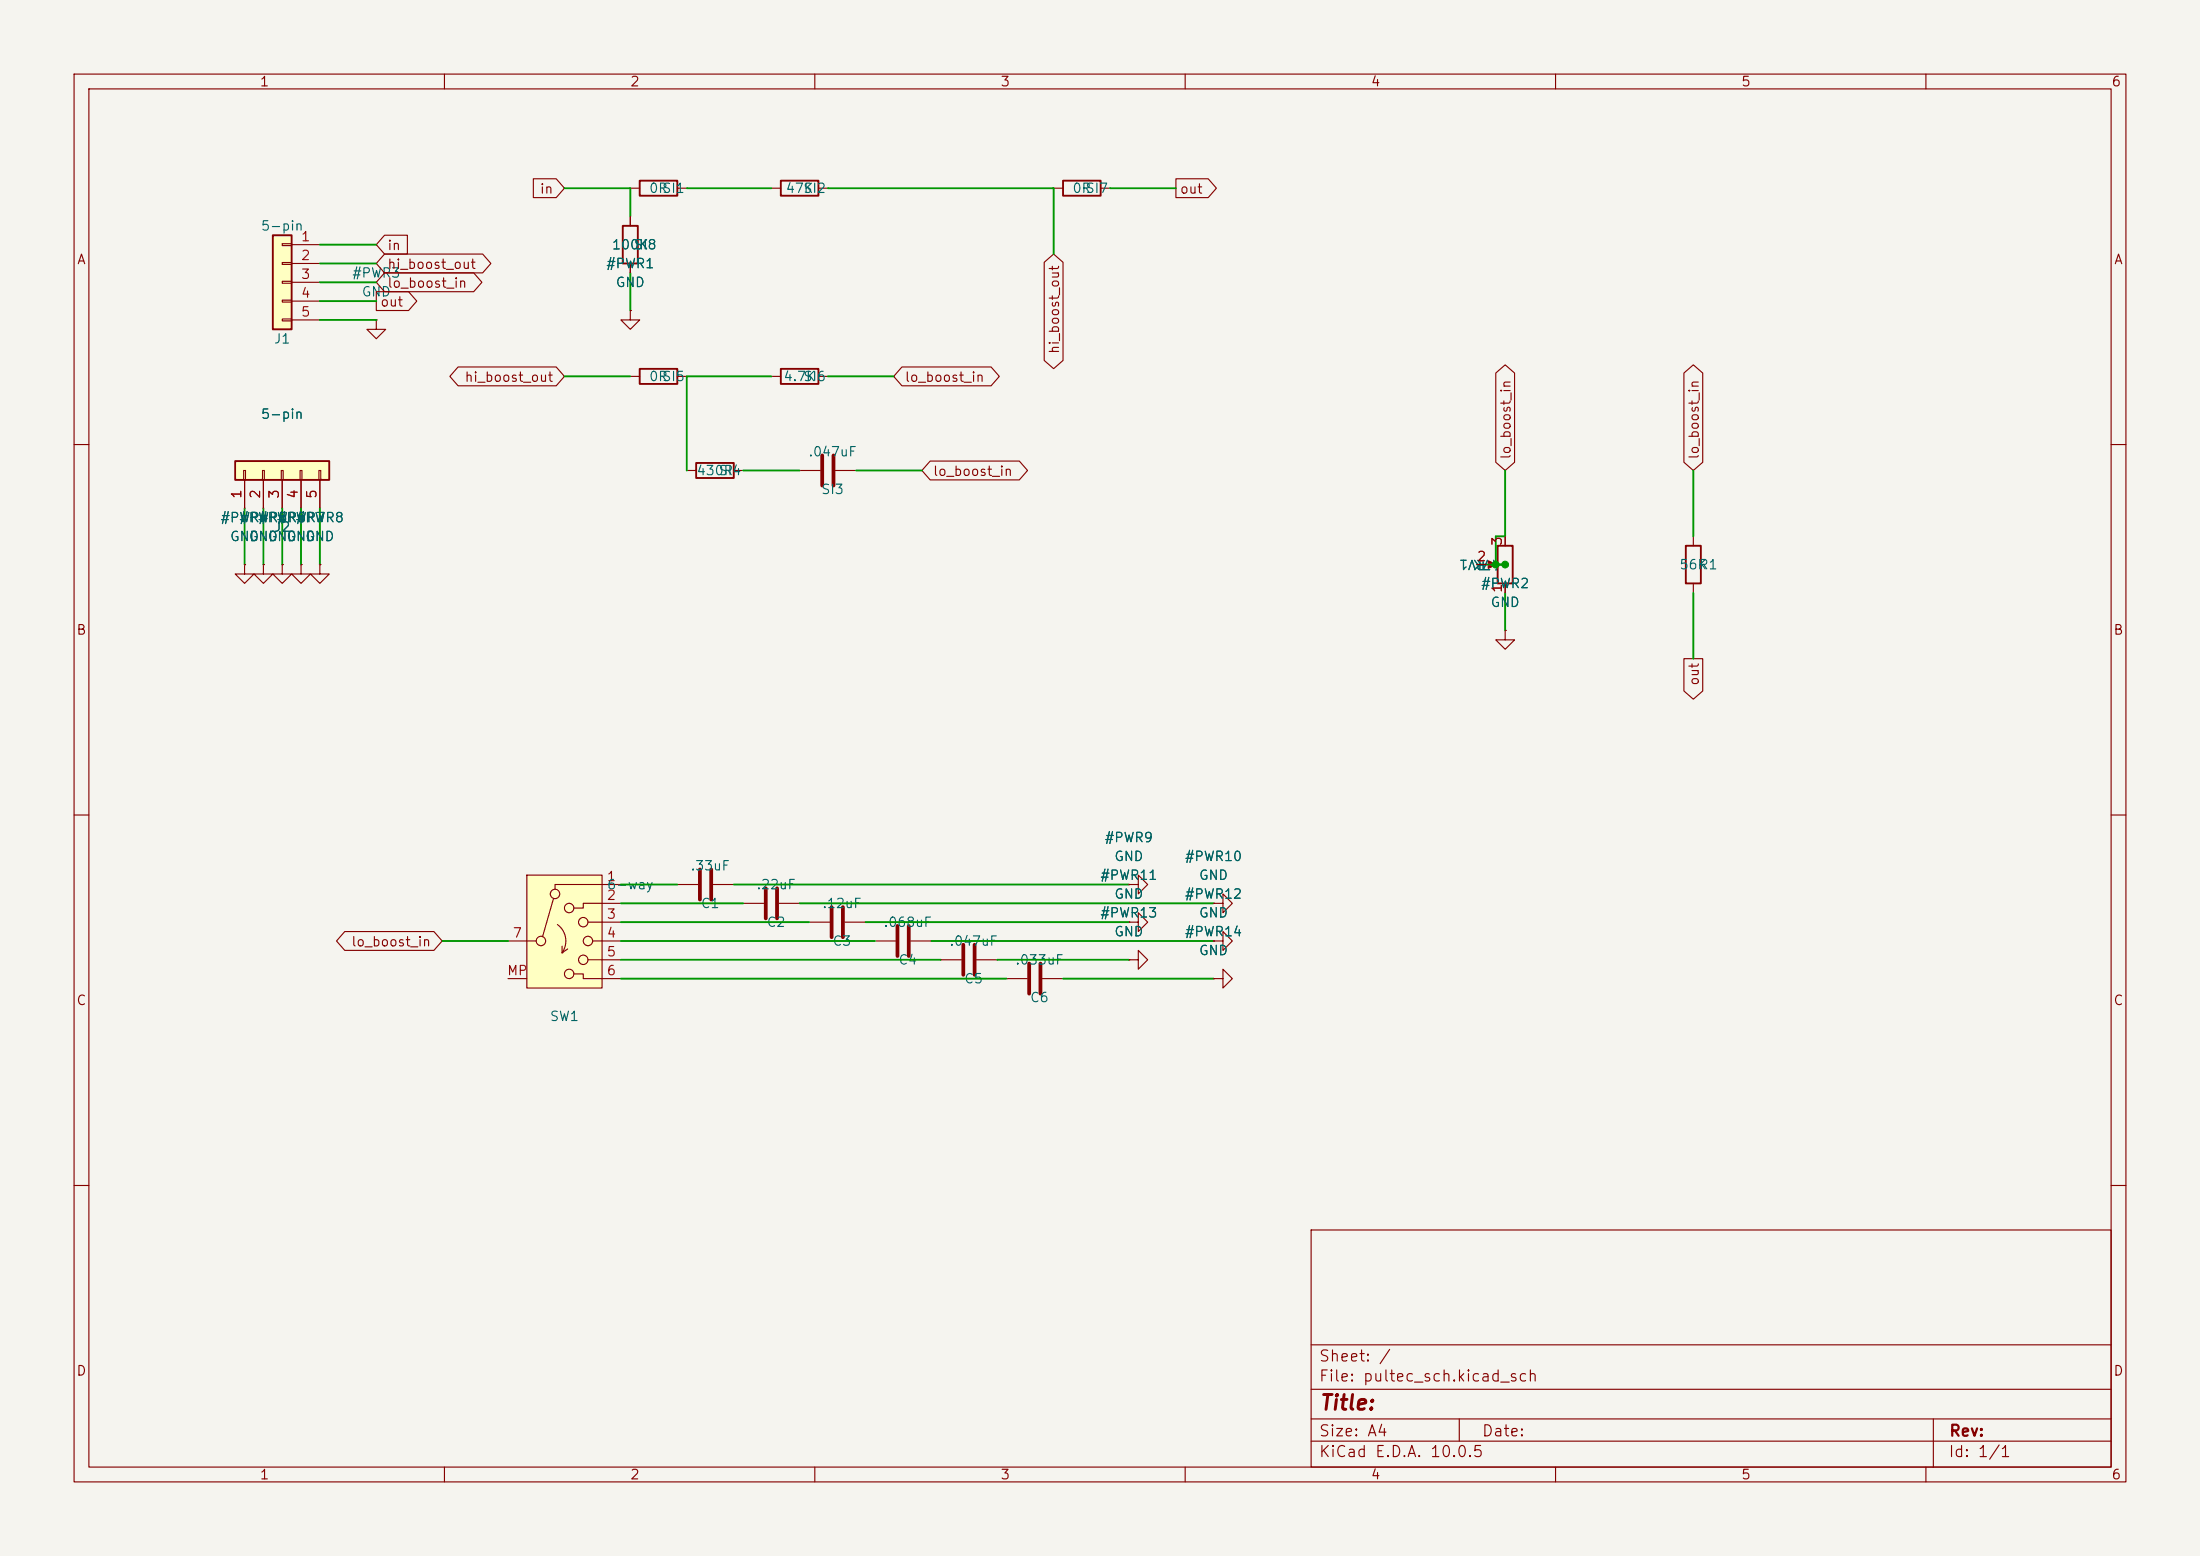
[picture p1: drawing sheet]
<svg xmlns="http://www.w3.org/2000/svg" width="297mm" height="210mm" viewBox="0 0 297 210" stroke-linecap="round" stroke-linejoin="round" font-family="sans-serif">
<path d="M0 0h297v210h-297z" fill="#f5f4ef" stroke="#f5f4ef" stroke-width=".14"/>
<g fill="none" stroke="#840000" stroke-width=".15">
<path d="M10 10h277v190h-277zM12 12h273v186h-273zM60 10v2M110 10v2M160 10v2M210 10v2M260 10v2M85.1 25.4h1.3M91.4 25.4h1.3M104.1 25.4h1.3M110.5 25.4h1.3M104.1 50.8h1.3"/>
<path d="M110.5 50.8h1.3M10 60h2M33 76.2v1.3h1.3l-1.3 1.2-1.3-1.2h1.3M33 76.2h.1M35.6 76.2v1.3h1.2l-1.2 1.2-1.3-1.2h1.3M35.6 76.2h.1M38.1 76.2v1.3h1.3l-1.3 1.2-1.3-1.2h1.3M38.1 76.2h.1M285 60h2M203.2 85.1v1.3h1.3l-1.3 1.2-1.3-1.2h1.3M203.2 85.1h.1M10 110h2"/>
<path d="M285 110h2M100.3 121.9h2.8M105.2 121.9h2.7M109.2 124.5h2.8M114 124.5h2.8M118.1 127h2.8M122.9 127h2.8M10 160h2M177 166h108v32h-108zM285 160h2M60 198v2M110 198v2"/>
<path d="M160 198v2M177 194.5h108M177 191.5h108M177 187.5h108M177 181.5h108M197 191.5v3M210 198v2M260 198v2M261 191.5v6.5"/>
</g>
<path d="M86.4 24.4h5v2h-5zM105.4 24.4h5.1v2h-5.1zM105.4 49.8h5.1v2h-5.1z" fill="none" stroke="#840000" stroke-width=".25"/>
<path d="M103.4 119.9v4.1M104.9 119.9v4.1M112.3 122.4v4.1M113.8 122.4v4.1M121.2 125v4M122.7 125v4" fill="none" stroke="#840000" stroke-width=".51"/>
<path d="M31.7 62.2h12.7v2.6h-12.7z" fill="#ffffc2"/>
<path d="M31.7 62.2h12.7v2.6h-12.7z" fill="none" stroke="#840000" stroke-width=".25"/>
<path d="M32.9 63.5h.2v1.3h-.2zM33 64.8v3.8M35.4 63.5h.3v1.3h-.3zM35.6 64.8v3.8M38 63.5h.2v1.3h-.2zM38.1 64.8v3.8M40.5 63.5h.3v1.3h-.3zM40.6 64.8v3.8M43.1 63.5h.2v1.3h-.2zM43.2 64.8v3.8M91.4 119.4h2.8M96.3 119.4h2.8" fill="none" stroke="#840000" stroke-width=".15"/>
<path d="M94.5 117.3v4.1M96 117.3v4.1" fill="none" stroke="#840000" stroke-width=".51"/>
<path d="M36.8 31.8h2.6v12.7h-2.6z" fill="#ffffc2"/>
<path d="M36.8 31.8h2.6v12.7h-2.6zM84.1 30.5h2v5.1h-2zM86.4 49.8h5v2h-5zM94 62.5h5.1v2h-5.1z" fill="none" stroke="#840000" stroke-width=".25"/>
<g fill="none" stroke="#840000" stroke-width=".15">
<path d="M38.1 32.9h1.3v.2h-1.3zM38.1 35.4h1.3v.3h-1.3zM38.1 38h1.3v.2h-1.3zM39.4 33h3.8M39.4 35.6h3.8M39.4 38.1h3.8M85.1 29.2v1.3M85.1 35.6v1.2M38.1 40.5h1.3v.3h-1.3zM38.1 43.1h1.3v.2h-1.3zM39.4 40.6h3.8M39.4 43.2h3.8"/>
<path d="M50.8 43.2v1.3h1.3l-1.3 1.2-1.3-1.2h1.3M50.8 43.2h.1M85.1 41.9v1.3h1.3l-1.3 1.3-1.3-1.3h1.3M85.1 41.9h.1M85.1 50.8h1.3M91.4 50.8h1.3M92.7 63.5h1.3M99.1 63.5h1.2M152.4 119.4h1.3v-1.3l1.2 1.3-1.2 1.3v-1.3M152.4 119.4h.1M135.9 132.1h2.8M140.7 132.1h2.8"/>
<path d="M152.4 129.5h1.3v-1.2l1.2 1.2-1.2 1.3v-1.3M152.4 129.5h.1M152.4 124.5h1.3v-1.3l1.2 1.3-1.2 1.2v-1.2M152.4 124.5h.1M163.8 127h1.3v-1.3l1.3 1.3-1.3 1.3v-1.3M163.8 127h.1M163.8 132.1h1.3v-1.3l1.3 1.3-1.3 1.3v-1.3M163.8 132.1h.1M163.8 121.9h1.3v-1.2l1.3 1.2-1.3 1.3v-1.3M163.8 121.9h.1"/>
</g>
<path d="M138.9 130v4.1M140.5 130v4.1" fill="none" stroke="#840000" stroke-width=".51"/>
<path d="M71.1 118.1h10.2v15.3h-10.2z" fill="#ffffc2"/>
<g fill="none" stroke="#840000" stroke-width=".15">
<path d="M50.8 39.4h4.4l1.1 1.2-1.1 1.3h-4.4zM51.9 31.7h3.1v2.6h-3.1l-1.1-1.3zM51.9 34.3h13.3l1.1 1.3-1.1 1.2h-13.3l-1.1-1.2zM51.9 36.8h12l1.2 1.3-1.2 1.3h-12l-1.1-1.3zM72 24.1h3.1l1.1 1.3-1.1 1.3h-3.1zM85.1 29.2v1.3M85.1 35.6v1.2M141 35.4l1.2-1.1 1.3 1.1v13.2l-1.3 1.2-1.2-1.2zM142.2 25.4h1.3M148.6 25.4h1.3M158.7 24.1h4.4l1.1 1.3-1.1 1.3h-4.4zM61.8 49.5h13.3l1.1 1.3-1.1 1.3h-13.3l-1.1-1.3z"/>
<path d="M85.1 41.9h.1M121.8 49.5h12l1.1 1.3-1.1 1.3h-12l-1.2-1.3zM201.9 50.4l1.3-1.2 1.3 1.2v12l-1.3 1.1-1.3-1.1zM227.3 50.4l1.3-1.2 1.3 1.2v12l-1.3 1.1-1.3-1.1zM33 76.2h.1M33 64.8v3.8M35.6 76.2h.1M35.6 64.8v3.8M38.1 76.2h.1M38.1 64.8v3.8M40.6 76.2v1.3h1.3l-1.3 1.2-1.2-1.2h1.2M40.6 76.2h.1"/>
<path d="M40.6 64.8v3.8M43.2 76.2v1.3h1.2l-1.2 1.2-1.3-1.2h1.3M43.2 76.2h.1M43.2 64.8v3.8M107.9 63.5h2.8M112.8 63.5h2.8M125.6 62.2h12l1.1 1.3-1.1 1.3h-12l-1.1-1.3zM199.4 76.2h2.3M203.2 72.4v1.3M203.2 78.7v1.3M228.6 72.4v1.3M228.6 78.7v1.3"/>
<path d="M203.2 85.1h.1M227.3 88.9h2.6v4.4l-1.3 1.1-1.3-1.1zM71.1 118.1h10.2v15.3h-10.2zM83.8 119.4h-8.9v.6M152.4 119.4h.1M46.5 125.7h12.1l1.1 1.3-1.1 1.3h-12.1l-1.1-1.3zM68.6 127h3.8M68.6 132.1h2.5M74.7 121.3l-1.4 5.1M75.2 124.8a2.73 2.73 0 0 1 .7 3.8M75.9 128.6h.1M75.9 127.7v.9"/>
<path d="M76.6 128.1l-.7 .5M77.5 131.4h1.2v.7h5.1M79.4 124.5h4.4M79.4 129.5h4.4M80 127h3.8M83.8 121.9h-5.1v.7h-1.2M127 129.5h2.8M131.8 129.5h2.8M152.4 124.5h.1M152.4 129.5h.1M163.8 121.9h.1M163.8 132.1h.1"/>
<path d="M163.8 127h.1"/>
<circle cx="73" cy="127" r=".63"/>
<circle cx="74.9" cy="120.6" r=".63"/>
<circle cx="76.8" cy="122.6" r=".63"/>
<circle cx="76.8" cy="131.4" r=".63"/>
<circle cx="78.7" cy="124.5" r=".63"/>
<circle cx="78.7" cy="129.5" r=".63"/>
<circle cx="79.4" cy="127" r=".63"/>
</g>
<path d="M111 61.5v4M112.5 61.5v4M130 127.5v4.1M131.6 127.5v4.1" fill="none" stroke="#840000" stroke-width=".51"/>
<path d="M143.5 24.4h5.1v2h-5.1zM202.2 73.7h2v5h-2zM227.6 73.7h2v5h-2z" fill="none" stroke="#840000" stroke-width=".25"/>
<path d="M200.9 75.7l1.2 .5-1.2 .5z" fill="#840000" stroke="#840000" stroke-width=".15"/>
<g fill="none" stroke="#009600" stroke-width=".25">
<path d="M43.2 38.1h7.6M43.2 35.6h7.6M43.2 33h7.6M76.2 25.4h8.9v3.8M85.1 36.8v5.1M92.7 25.4h11.4M111.8 25.4h30.4v8.9M149.9 25.4h8.8M43.2 40.6h7.6M43.2 43.2h7.6M76.2 50.8h8.9M104.1 50.8h-11.4v12.7"/>
<path d="M111.8 50.8h8.8M33 68.6v7.6M35.6 68.6v7.6M38.1 68.6v7.6M40.6 68.6v7.6M43.2 68.6v7.6M100.3 63.5h7.6M115.6 63.5h8.9M199.4 76.2h3.8M203.2 63.5v8.9h-1.3v3.8M228.6 63.5v8.9M203.2 80v5.1"/>
<path d="M228.6 80v8.9M83.8 119.4h7.6M99.1 119.4h53.3M59.7 127h8.9M83.8 129.5h43.2M83.8 121.9h16.5M83.8 124.5h25.4M83.8 132.1h52.1M83.8 127h34.3M107.9 121.9h55.9M116.8 124.5h35.6M125.7 127h38.1"/>
<path d="M134.6 129.5h17.8M143.5 132.1h20.3"/>
</g>
<g fill="#009600" stroke="#009600" stroke-width=".14">
<circle cx="203.2" cy="76.2" r=".46"/>
<circle cx="201.9" cy="76.2" r=".46"/>
</g>
<text font-size="2" fill="#840000" x="178" y="190.8">Title:</text>
<g font-size="1.5" fill="#840000">
<text x="178" y="184.1">Sheet: /</text>
<text x="178" y="186.8">File: pultec_sch.kicad_sch</text>
<text x="178" y="197">KiCad E.D.A. 10.0.5</text>
<text x="178" y="194.2">Size: A4</text>
<text x="200" y="194.2">Date:</text>
<text x="263" y="197">Id: 1/1</text>
<text x="263" y="194.2">Rev:</text>
</g>
<g font-size="1.3" fill="#840000">
<text x="35" y="12">1</text>
<text x="85" y="12">2</text>
<text x="135" y="12">3</text>
<text x="185" y="12">4</text>
<text x="235" y="12">5</text>
<text x="285" y="12">6</text>
<text x="72.8" y="26.5">in</text>
<text x="159.2" y="26.5">out</text>
<text x="10.3" y="36">A</text>
<text x="52.2" y="34.1">in</text>
<text x="285.3" y="36">A</text>
<text x="51.2" y="41.7">out</text>
<text x="52.2" y="36.6">hi_boost_out</text>
<text x="52.2" y="39.2">lo_boost_in</text>
<text x="143.3" y="47.9" transform="rotate(-90 143.3 47.9)">hi_boost_out</text>
<text x="62.6" y="51.9">hi_boost_out</text>
<text x="122.1" y="51.9">lo_boost_in</text>
<text x="125.9" y="64.6">lo_boost_in</text>
<text x="204.3" y="62.1" transform="rotate(-90 204.3 62.1)">lo_boost_in</text>
<text x="229.7" y="62.1" transform="rotate(-90 229.7 62.1)">lo_boost_in</text>
<text x="10.2" y="86">B</text>
<text x="285.2" y="86">B</text>
<text x="229.7" y="92.6" transform="rotate(-90 229.7 92.6)">out</text>
<text x="47.3" y="128.1">lo_boost_in</text>
<text x="10.2" y="136">C</text>
<text x="285.2" y="136">C</text>
<text x="10.2" y="186">D</text>
<text x="285.2" y="186">D</text>
<text x="35" y="200">1</text>
<text x="85" y="200">2</text>
<text x="135" y="200">3</text>
<text x="185" y="200">4</text>
<text x="235" y="200">5</text>
<text x="285" y="200">6</text>
</g>
<g font-size="1.3" fill="#006464">
<text x="87.5" y="26.4">0R</text>
<text x="89.3" y="26.4">SI1</text>
<text x="106" y="26.4">47K</text>
<text x="108.3" y="26.4">SI2</text>
<text x="144.7" y="26.4">0R</text>
<text x="146.4" y="26.4">SI7</text>
<text x="35.1" y="31.4">5-pin</text>
<text x="82.5" y="34">100K</text>
<text x="85.5" y="34">SI8</text>
<text x="47.4" y="37.8">#PWR3</text>
<text x="48.7" y="40.3">GND</text>
<text x="81.7" y="36.5">#PWR1</text>
<text x="83" y="39.1">GND</text>
<text x="36.9" y="46.7">J1</text>
<text x="87.5" y="51.8">0R</text>
<text x="89.3" y="51.8">SI5</text>
<text x="105.7" y="51.8">4.7K</text>
<text x="108.3" y="51.8">SI6</text>
<text x="35.1" y="56.8">5-pin</text>
<text x="93.9" y="64.5">430R</text>
<text x="96.9" y="64.5">SI4</text>
<text x="109" y="61.9">.047uF</text>
<text x="29.7" y="70.8">#PWR4</text>
<text x="32.2" y="70.8">#PWR5</text>
<text x="34.7" y="70.8">#PWR6</text>
<text x="37.3" y="70.8">#PWR7</text>
<text x="39.8" y="70.8">#PWR8</text>
<text x="110.8" y="67">SI3</text>
<text x="31" y="73.4">GND</text>
<text x="33.5" y="73.4">GND</text>
<text x="36" y="73.4">GND</text>
<text x="36.9" y="72.1">J2</text>
<text x="38.6" y="73.4">GND</text>
<text x="41.1" y="73.4">GND</text>
<text x="200.7" y="75.2" transform="rotate(-180 200.7 75.2)">RV1</text>
<text x="202.6" y="75.2" transform="rotate(-180 202.6 75.2)">47K</text>
<text x="226.6" y="77.2">56K</text>
<text x="229.3" y="77.2">R1</text>
<text x="199.8" y="79.7">#PWR2</text>
<text x="201.1" y="82.2">GND</text>
<text x="149" y="114">#PWR9</text>
<text x="93.1" y="117.8">.33uF</text>
<text x="148.4" y="119.1">#PWR11</text>
<text x="150.3" y="116.5">GND</text>
<text x="159.9" y="116.5">#PWR10</text>
<text x="161.8" y="119.1">GND</text>
<text x="81.8" y="120.3">6-way</text>
<text x="94.5" y="122.9">C1</text>
<text x="102" y="120.3">.22uF</text>
<text x="103.4" y="125.4">C2</text>
<text x="110.9" y="122.9">.12uF</text>
<text x="119.2" y="125.4">.068uF</text>
<text x="148.4" y="124.2">#PWR13</text>
<text x="150.3" y="121.6">GND</text>
<text x="159.9" y="121.6">#PWR12</text>
<text x="161.8" y="124.2">GND</text>
<text x="112.3" y="128">C3</text>
<text x="121.2" y="130.5">C4</text>
<text x="128.1" y="128">.047uF</text>
<text x="137" y="130.5">.033uF</text>
<text x="150.3" y="126.7">GND</text>
<text x="159.9" y="126.7">#PWR14</text>
<text x="161.8" y="129.2">GND</text>
<text x="130.1" y="133">C5</text>
<text x="139" y="135.6">C6</text>
<text x="74.1" y="138.1">SW1</text>
</g>
<g font-size="1.3" fill="#a90000">
<text x="40.5" y="32.9">1</text>
<text x="40.5" y="35.4">2</text>
<text x="40.5" y="38">3</text>
<text x="40.5" y="40.5">4</text>
<text x="40.5" y="43">5</text>
<text x="32.9" y="67.4" transform="rotate(-90 32.9 67.4)">1</text>
<text x="35.4" y="67.4" transform="rotate(-90 35.4 67.4)">2</text>
<text x="38" y="67.4" transform="rotate(-90 38 67.4)">3</text>
<text x="40.5" y="67.4" transform="rotate(-90 40.5 67.4)">4</text>
<text x="43" y="67.4" transform="rotate(-90 43 67.4)">5</text>
<text x="199.3" y="76.1">2</text>
<text x="203.1" y="73.8" transform="rotate(-90 203.1 73.8)">3</text>
<text x="203.1" y="80.1" transform="rotate(-90 203.1 80.1)">1</text>
<text x="81.8" y="119.2">1</text>
<text x="81.8" y="121.8">2</text>
<text x="81.8" y="124.3">3</text>
<text x="68.4" y="131.9">MP</text>
<text x="69.1" y="126.9">7</text>
<text x="81.8" y="126.9">4</text>
<text x="81.8" y="129.4">5</text>
<text x="81.8" y="131.9">6</text>
</g>
</svg>
